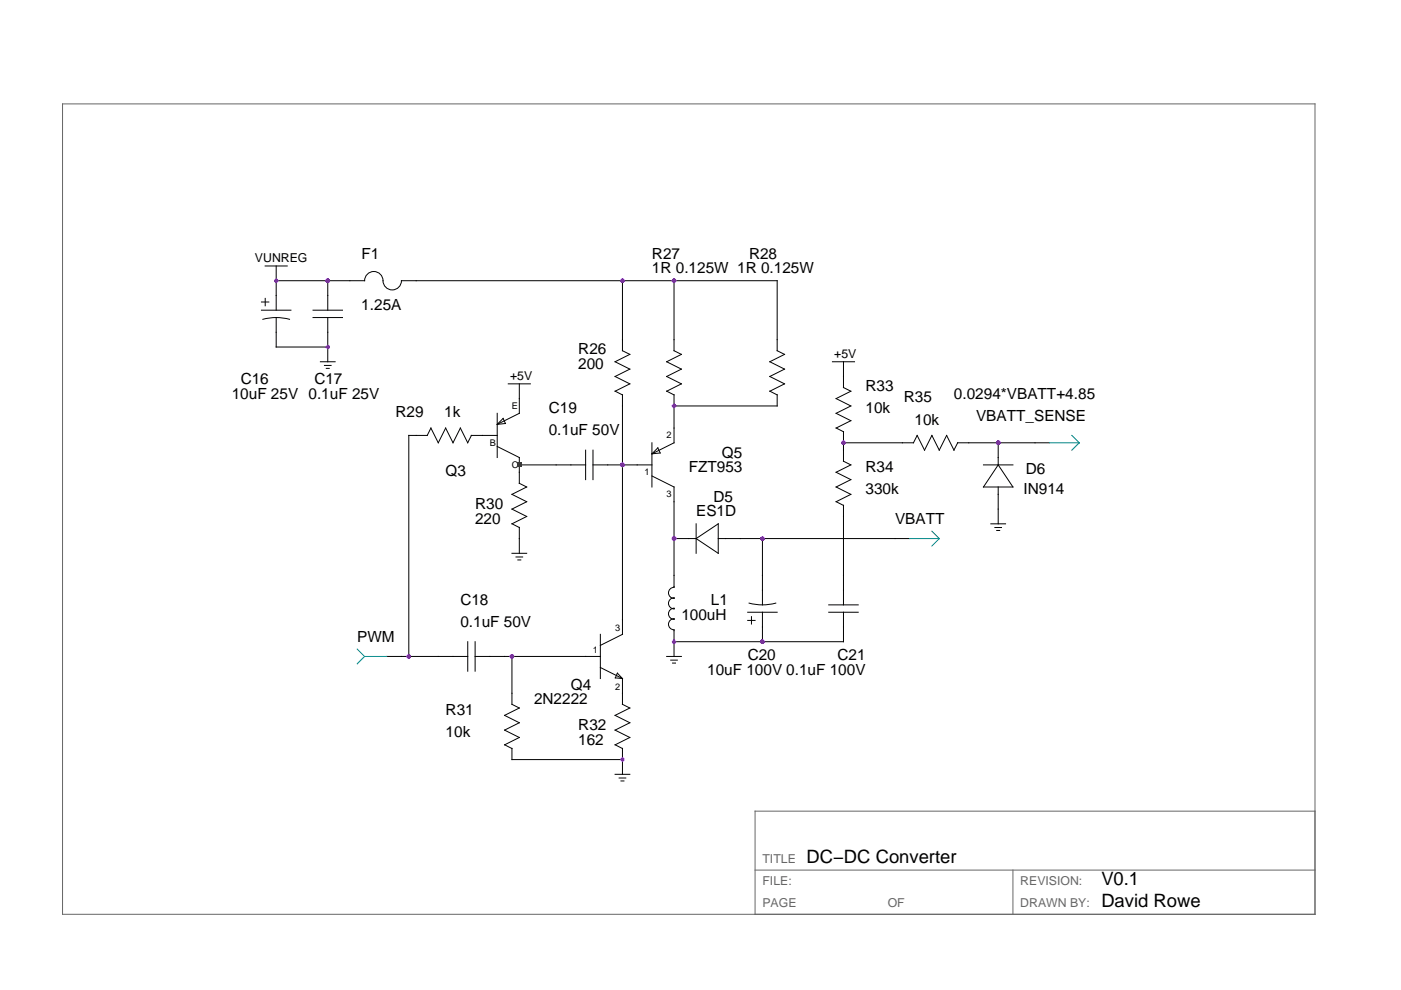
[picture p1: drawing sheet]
<svg xmlns="http://www.w3.org/2000/svg" width="297mm" height="210mm" viewBox="0 0 297 210" stroke-linecap="round" stroke-linejoin="round" font-family="sans-serif">
<path d="M13.3 22h265.5v171.9h-265.5zM278.8 172h-118.7v21.9M160.1 184.5h118.7M214.8 184.5v9.4" fill="none" stroke="#666" stroke-width=".21"/>
<path d="M142.9 114.2h4.7M147.6 114.2l4.7-3.1v6.2zM147.6 111.1v6.2M152.3 114.2h4.7M142.9 122v2.5a1.14 1.14 0 0 0-1.2 1.2 1.14 1.14 0 0 0 1.3 1.1 1.12 1.12 0 0 0-1.3 1.1 1.12 1.12 0 0 0 1.3 1.1 1.12 1.12 0 0 0-1.3 1.1 1.12 1.12 0 0 0 1.3 1.1 1.14 1.14 0 0 0-1.3 1.2 1.14 1.14 0 0 0 1.2 1.1v2.6M132 147v2.3l1.5 .8-3.1 1.6 3.1 1.5-3.1 1.6 3.1 1.6-3.1 1.5 1.6 .8v2.4" fill="none" stroke="#000" stroke-width=".21"/>
<circle cx="142.9" cy="114.2" r=".47" fill="#a020f0"/>
<g fill="none" stroke="#000" stroke-width=".21">
<path d="M135.1 98.6h3.1M138.2 93.9v9.4M139.5 95l.5 1-1.8 .2zM142.9 90.8v3.1l-4.7 2.3M138.2 100.9l4.7 2.4v3.1M92.9 139.2h6.3M99.2 136.1v6.2M100.7 139.2h6.3M100.7 136.1v6.2M158.5 129.8h6.3M158.5 131.5h1.6M158.8 127.9a10.9 10.9 0 0 0 5.7 0"/>
<path d="M159.3 130.7v1.6M161.7 122v6.2M161.7 129.8v6.3"/>
</g>
<circle cx="161.7" cy="136.1" r=".47" fill="#a020f0"/>
<path d="M69.5 59.5v6.3M66.4 67.3h6.2M66.4 65.8h6.2M69.5 67.3v6.3" fill="none" stroke="#000" stroke-width=".21"/>
<circle cx="69.5" cy="59.5" r=".47" fill="#a020f0"/>
<g fill="none" stroke="#000" stroke-width=".21">
<path d="M56.2 56.4h4.7M58.6 59.5h18.7a1.95 1.95 0 0 1 2-1.9 1.95 1.95 0 0 1 1.9 1.9 1.95 1.95 0 0 0 2 2 1.95 1.95 0 0 0 1.9-2h79.7v14.9l1.5 .7-3.1 1.6 3.1 1.6-3.1 1.5 3.1 1.6-3.1 1.5 1.6 .8M58.6 56.4v9.4M132 59.5v14.9l1.5 .7-3.1 1.6 3.1 1.6-3.1 1.5 3.1 1.6-3.1 1.5 1.6 .8M142.9 59.5v14.9l1.6 .7-3.2 1.6 3.2 1.6-3.2 1.5 3.2 1.6-3.2 1.5 1.6 .8M55.4 65.8h6.3M55.4 64h1.6M55.7 67.7a10.9 10.9 0 0 1 5.7 0M56.2 63.3v1.5M58.6 67.3v6.3h10.9v3.1M67.9 76.7h3.2M68.8 77.5h1.4"/>
<path d="M69.2 78.1h.6M176.5 76.7h4.7M178.8 76.7v5.5l1.6 .7-3.1 1.6 3.1 1.6-3.1 1.5 3.1 1.6-3.1 1.6 1.5 .7M132 83.7v50.8l-4.7 2.3M132 98.6h3.1M142.9 83.7v7.1M164.8 83.7v2.4h-21.9M178.8 91.5v6.3l1.6 .8-3.1 1.5 3.1 1.6-3.1 1.6 3.1 1.5-3.1 1.6 1.5 .8M178.8 93.9h14.9l.8-1.6 1.5 3.1 1.6-3.1 1.5 3.1 1.6-3.1 1.6 3.1 .7-1.5M203 93.9h19.6M208.5 98.6h6.3M211.6 98.6l3.2 4.7h-6.3z"/>
<path d="M211.6 93.9v4.7M142.9 106.4v15.6M157 114.2h35.9M161.7 114.2v7.8M178.8 107.1v21.1M211.6 103.3v4.6M82 139.2h10.9M107 139.2h20.3M127.3 134.5v9.4M175.7 128.2h6.3M175.7 129.8h6.3M178.8 129.8v6.3"/>
<path d="M127.3 141.5l4.7 2.4M130.9 142.7l1.1 1.2-1.5-.2zM132 143.9v3.1M130.4 164.2h3.1M131.3 165h1.4M131.7 165.6h.6M132 161.1v3.1"/>
</g>
<path d="M222.6 93.9h6.2M227.3 92.3l1.5 1.6M228.8 93.9l-1.5 1.5M192.9 114.2h6.2M197.6 112.6l1.5 1.6M199.1 114.2l-1.5 1.6M75.7 137.6l1.6 1.6M77.3 139.2l-1.6 1.5M77.3 139.2h4.7" fill="none" stroke="#008989" stroke-width=".21"/>
<circle cx="211.6" cy="93.9" r=".47" fill="#a020f0"/>
<path d="M117.9 98.6h6.3M124.2 95.4v6.3M125.7 98.6h6.3M125.7 95.4v6.3M210.1 111.1h3.1M210.9 111.8h1.4M211.3 112.5h.6M211.6 107.9v3.2M108.5 139.2v10.1l1.6 .8-3.1 1.6 3.1 1.5-3.1 1.6 3.1 1.6-3.1 1.5 1.5 .8v2.4" fill="none" stroke="#000" stroke-width=".21"/>
<circle cx="132" cy="98.6" r=".47" fill="#a020f0"/>
<g fill="none" stroke="#000" stroke-width=".21">
<path d="M99.9 92.3h5.5M100 92.3l-.8 1.6-1.6-3.1-1.6 3.1-1.5-3.1-1.6 3.1-1.5-3.1-.8 1.5h-3.9v46.9M105.4 94.7l4.7 2.3v5.5l1.6 .8-3.2 1.5 3.2 1.6-3.2 1.5 3.2 1.6-3.2 1.6 1.6 .7v5.5M105.4 87.6v9.4M106.7 88.7l.5 1.1-1.8 .2zM107.8 81.4h4.6M110.1 81.4v6.2l-4.7 2.4M110.1 98.6h7.8M108.5 117.3h3.2M109.4 118.1h1.4M109.8 118.7h.6M141.3 139.2h3.2"/>
<path d="M142.2 140h1.4M178.8 136.1h-35.9v3.1M142.6 140.6h.6M108.5 161.1h23.5"/>
</g>
<g fill="#a020f0">
<circle cx="142.9" cy="114.2" r=".47"/>
<circle cx="161.7" cy="136.1" r=".47"/>
<circle cx="69.5" cy="59.5" r=".47"/>
<circle cx="161.7" cy="114.2" r=".47"/>
<circle cx="132" cy="98.6" r=".47"/>
<circle cx="58.6" cy="59.5" r=".47"/>
<circle cx="69.5" cy="73.6" r=".47"/>
<circle cx="132" cy="59.5" r=".47"/>
<circle cx="142.9" cy="86.1" r=".47"/>
<circle cx="142.9" cy="59.5" r=".47"/>
<circle cx="108.5" cy="139.2" r=".47"/>
<circle cx="86.7" cy="139.2" r=".47"/>
<circle cx="178.8" cy="93.9" r=".47"/>
<circle cx="211.6" cy="93.9" r=".47"/>
<circle cx="142.9" cy="136.1" r=".47"/>
<circle cx="132" cy="161.1" r=".47"/>
</g>
<path d="M109.6 98.1h1v.9h-1z" fill="#801810"/>
<g font-size="3.9">
<text x="171" y="182.9">DC−DC Converter</text>
<text x="233.5" y="187.6">V0.1</text>
<text x="233.5" y="192.3">David Rowe</text>
</g>
<g font-size="3.3">
<text x="76.6" y="54.8">F1</text>
<text x="138.2" y="54.8">R27</text>
<text x="138.2" y="58">1R 0.125W 1R 0.125W</text>
<text x="158.8" y="54.8">R28</text>
<text x="76.6" y="65.8">1.25A</text>
<text x="122.6" y="75.1">R26</text>
<text x="51" y="81.4">C16</text>
<text x="66.6" y="81.4">C17</text>
<text x="122.6" y="78.3">200</text>
<text x="183.5" y="82.9">R33</text>
<text x="49.1" y="84.5">10uF 25V 0.1uF 25V</text>
<text x="83.8" y="88.4">R29</text>
<text x="94.2" y="88.4">1k</text>
<text x="116.4" y="87.6">C19</text>
<text x="183.5" y="87.6">10k</text>
<text x="191.6" y="85.3">R35</text>
<text x="202.3" y="84.5">0.0294*VBATT+4.85</text>
<text x="207" y="89.2">VBATT_SENSE</text>
<text x="116.4" y="92.3">0.1uF 50V</text>
<text x="193.9" y="90">10k</text>
<text x="94.5" y="101">Q3</text>
<text x="146" y="100.1">FZT953</text>
<text x="153.1" y="97">Q5</text>
<text x="183.5" y="100.1">R34</text>
<text x="217.5" y="100.6">D6</text>
<text x="100.7" y="107.9">R30</text>
<text x="151.2" y="106.4">D5</text>
<text x="183.5" y="104.8">330k</text>
<text x="217" y="104.8">IN914</text>
<text x="100.7" y="111.1">220</text>
<text x="147.6" y="109.5">ES1D</text>
<text x="189.8" y="111.1">VBATT</text>
<text x="97.6" y="128.2">C18</text>
<text x="144.5" y="131.4">100uH</text>
<text x="150.7" y="128.2">L1</text>
<text x="75.7" y="136.1">PWM</text>
<text x="97.6" y="132.9">0.1uF 50V</text>
<text x="149.9" y="143.1">10uF 100V 0.1uF 100V</text>
<text x="158.5" y="140">C20</text>
<text x="177.6" y="140">C21</text>
<text x="113.2" y="149.4">2N2222</text>
<text x="121" y="146.3">Q4</text>
<text x="94.5" y="151.7">R31</text>
<text x="122.6" y="154.8">R32</text>
<text x="94.5" y="156.4">10k</text>
<text x="122.6" y="157.9">162</text>
</g>
<g font-size="2.6">
<text x="54.1" y="55.6">VUNREG</text>
<text x="176.9" y="75.9">+5V</text>
<text x="108.2" y="80.6">+5V</text>
</g>
<g font-size="2.6" fill="#666">
<text x="161.7" y="182.9">TITLE</text>
<text x="161.7" y="187.6">FILE:</text>
<text x="216.3" y="187.6">REVISION:</text>
<text x="161.7" y="192.3">PAGE</text>
<text x="188.2" y="192.3">OF</text>
<text x="216.3" y="192.3">DRAWN BY:</text>
</g>
<g font-size="2">
<text x="108.5" y="86.7">E</text>
<text x="103.9" y="94.5">B</text>
<text x="141.3" y="92.9">2</text>
<text x="108.5" y="99.2">C</text>
<text x="136.7" y="100.7">1</text>
<text x="141.3" y="105.4">3</text>
<text x="130.4" y="133.7">3</text>
<text x="125.7" y="138.4">1</text>
<text x="130.4" y="146.2">2</text>
</g>
</svg>
